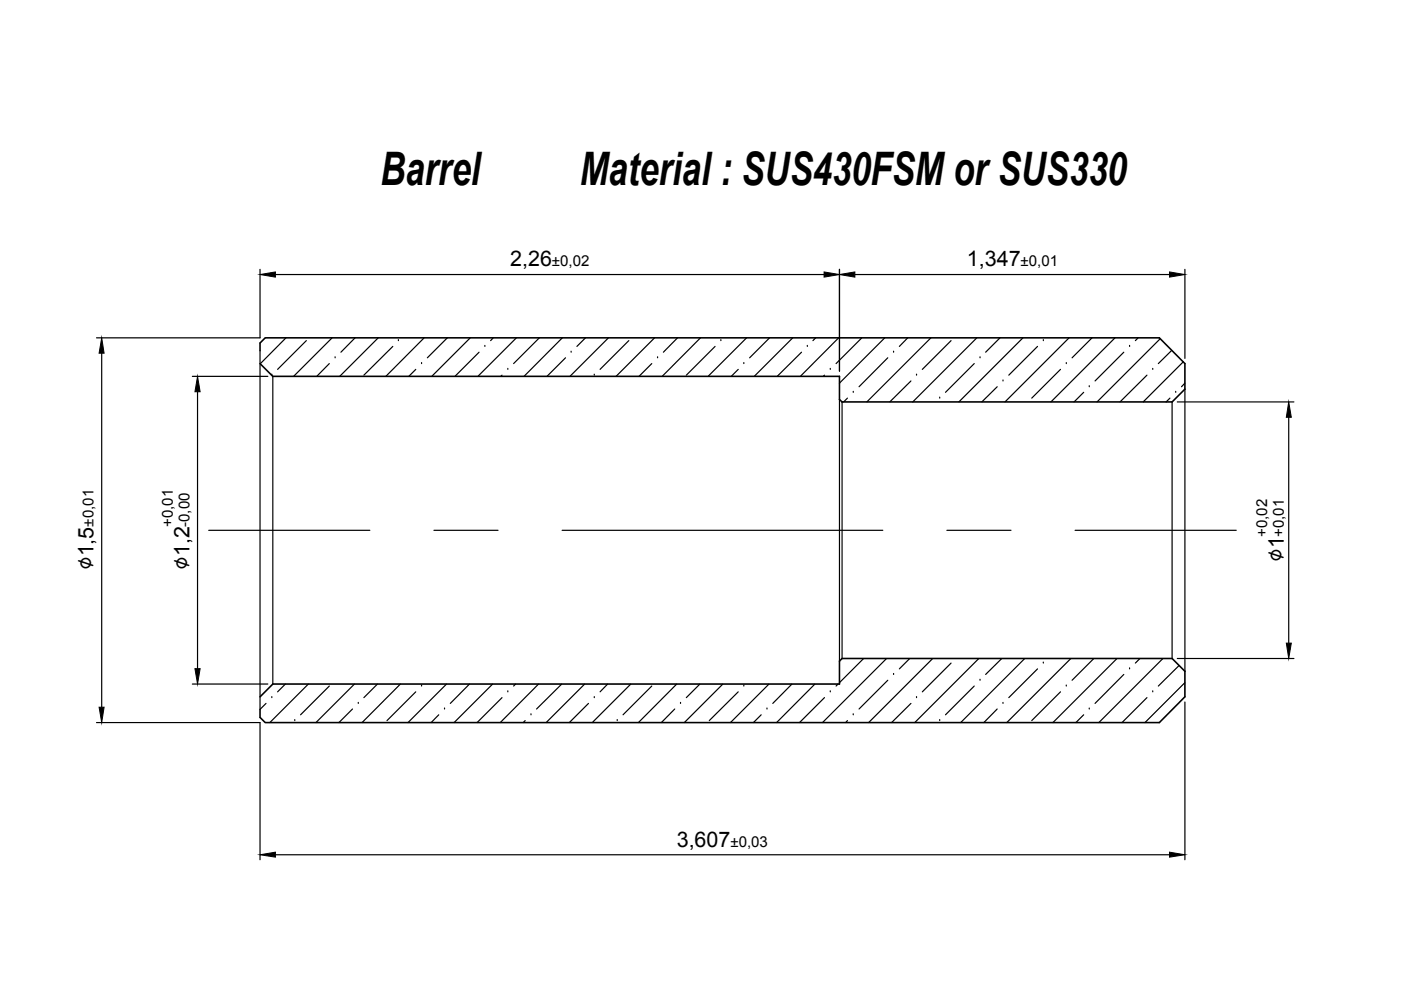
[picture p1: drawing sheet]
<svg xmlns="http://www.w3.org/2000/svg" width="297mm" height="210mm" viewBox="0 0 297 210" stroke-linecap="round" stroke-linejoin="round" font-family="sans-serif">
<!-- layer: 0 -->
<g fill="none" stroke="#000" stroke-width=".25">
<path d="M55.1 57.1v14.5h-34.6M58.4 58.2h116.3M178 57.1v21.6M181.2 58.2h66.8M251.2 57.1v18.9M21.6 74.9v75M40.8 79.8h16M55.1 74.3v76.2M57.6 79.5h.1M57.8 79.8v65.2M60.6 71.6l-5.4 5.5M65 72.2l-6.1 6.1"/>
<path d="M69.8 77.1l-2.6 2.7M70.4 71.6l-8.2 8.2M71 75.9h.1M75.3 71.6l-3 3.1M80.2 71.6l-8.2 8.2M83.3 73.4l-6.2 6.1M84.5 72.2h.1M88.2 78.3l-1.5 1.5M89.4 77.1h.1M89.9 71.6l-8.1 8.2M94.8 71.6l-4.2 4.3M99.7 71.6l-8.2 8.2"/>
<path d="M101.6 74.7l-5.2 5.1M102.8 73.4h.1M104.6 71.6l-.6 .6M106.4 79.5l-.2 .3M107.7 78.3h.1M109.5 71.6l-8.2 8.2M114.4 71.6l-5.5 5.5M119.2 71.6l-8.1 8.2M119.9 75.9l-3.9 3.9M121.1 74.7h.1M124.1 71.6l-1.8 1.8M126 79.5h.1"/>
<path d="M129 71.6l-8.2 8.2M133.3 72.2l-6.1 6.1M138.2 77.1l-2.7 2.7M138.8 71.6l-8.2 8.2M139.4 75.9h.1M143.7 71.6l-3.1 3.1M148.5 71.6l-8.1 8.2M151.6 73.4l-6.1 6.1M152.8 72.2h.1M156.5 78.3l-1.5 1.5M157.7 77.1h.1M158.3 71.6l-8.2 8.2"/>
<path d="M163.2 71.6l-4.3 4.3M168.1 71.6l-8.2 8.2M169.9 74.7l-5.1 5.1M171.2 73.4h.1M172.9 71.6l-.5 .6M174.8 79.5l-.2 .3M176 78.3h.1M177.8 71.6l-8.1 8.2M182.7 71.6l-5.4 5.5M187.6 71.6l-9.6 9.6M188.2 75.9l-6.1 6.1M189.5 74.7h.1"/>
<path d="M192.5 71.6l-1.8 1.8M194.3 79.5h.1M197.4 71.6l-13.6 13.6M201.6 72.2l-6 6.1M206.6 77.1l-6.1 6.1M207.1 71.6l-13.6 13.6M207.8 75.9h.1M212 71.6l-3 3.1M216.9 71.6l-13.6 13.6M220 73.4l-6.1 6.1M221.2 72.2h.1M224.8 78.3l-6 6.1"/>
<path d="M226.1 77.1h.1M226.7 71.6l-13.6 13.6M231.5 71.6l-4.2 4.3M236.4 71.6l-13.6 13.6M238.3 74.7l-6.1 6.1M239.5 73.4h.1M241.3 71.6l-.6 .6M243.2 79.5l-5.7 5.7M244.4 78.3h.1M246 71.8l-13.4 13.4M248.4 74.3l-2.8 2.8M250.9 76.7l-8.5 8.5"/>
<path d="M41.9 83.1v58.7M178 84.7v55.5M178.5 85.2v54.4M179.7 84.4l-.8 .8M180.9 83.2h.1M193.1 80.8l-4.4 4.4M199.2 84.4h.1M211.4 82l-3.2 3.2M212.7 80.8h.1M229.8 83.2l-2.1 2M230.9 82h.1M248 84.4l-.8 .8"/>
<path d="M248.5 85.2v54.4M249.3 83.2h.1M249.6 85.2h24.7M251.2 81.2l-.7 .8M251.2 82.5v59.8M273.2 88.5v47.9M44.3 112.4h34.1M92 112.4h13.6M119.2 112.4h68M200.8 112.4h13.5M227.9 112.4h34.2M183.1 139.6l-5.1 5.1"/>
<path d="M188 139.6l-13.6 13.6M192.9 139.6l-2.2 2.2M197.8 139.6l-13.6 13.6M207.5 139.6l-13.6 13.6M212.4 139.6l-3.4 3.4M217.3 139.6l-13.6 13.6M227 139.6l-13.5 13.6M231.9 139.6l-4.6 4.6M236.8 139.6l-13.6 13.6M241.7 139.6l-1 1M246.6 139.6l-13.6 13.6M249.6 139.6h24.7"/>
<path d="M20.5 153.2h34.6v29.1M40.8 145h16M56.4 149.1l-1.3 1.3M57.6 147.9h.1M60.5 145l-1.6 1.7M62.5 152.8h.1M65.4 145l-8.2 8.2M69.8 145.5l-6.1 6.1M74.7 150.3l-2.8 2.9M75.2 145l-8.2 8.2M76 149.1h.1M80 145l-2.9 2.9"/>
<path d="M84.9 145l-8.1 8.2M88.2 146.7l-6.1 6.1M89.4 145.5h.1M93 151.6l-1.6 1.6M94.2 150.3h.1M94.7 145l-8.2 8.2M99.5 145l-4 4.1M104.5 145l-8.2 8.2M106.4 147.9l-5.3 5.3M107.7 146.7h.1M109.3 145l-.4 .5M111.4 152.8l-.5 .4"/>
<path d="M112.6 151.6h.1M114.2 145l-8.1 8.2M119.1 145l-5.3 5.3M124 145l-8.2 8.2M124.8 149.1l-4.1 4.1M126 147.9h.1M128.8 145l-1.6 1.7M130.9 152.8h.1M133.7 145l-8.1 8.2M138.2 145.5l-6.1 6.1M143.1 150.3l-2.9 2.9M143.5 145l-8.1 8.2"/>
<path d="M144.3 149.1h.1M148.4 145l-2.9 2.9M153.3 145l-8.2 8.2M156.5 146.7l-6.1 6.1M157.7 145.5h.1M161.4 151.6l-1.7 1.6M162.6 150.3h.1M163 145l-8.1 8.2M167.9 145l-4.1 4.1M172.8 145l-8.2 8.2M174.8 147.9l-5.3 5.3M176 146.7h.1"/>
<path d="M177.7 145l-.4 .5M179.7 152.8l-.4 .4M180.9 151.6h.1M188.2 144.2l-6.1 6.1M189.5 143h.1M193.1 149.1l-4.1 4.1M194.3 147.9h.1M199.2 152.8h.1M201.6 140.6l-6 6.1M206.6 145.5l-6.1 6.1M207.8 144.2h.1M211.4 150.3l-2.8 2.9"/>
<path d="M212.7 149.1h.1M220 141.8l-6.1 6.1M221.2 140.6h.1M224.8 146.7l-6 6.1M226.1 145.5h.1M229.8 151.6l-1.7 1.6M230.9 150.3h.1M238.3 143l-6.1 6.1M239.5 141.8h.1M243.2 147.9l-5.3 5.3M244.4 146.7h.1M250 141.1l-4.4 4.4"/>
<path d="M251.2 144.7l-8.4 8.5M251.2 148.8v33.5M58.4 181.2h189.6"/>
</g>
<path d="M55.1 74.3v-1.6l1.1-1.1h189.6l5.4 5.5v5.4l-2.7 2.7h-70l-.5-.5v-4.9h-120.2l-2.7-2.7M55.1 147.7l2.7-2.7h120.2v-4.8l.5-.6h70l2.7 2.7v5.4l-5.4 5.5h-189.6l-1.1-1.1v-1.6" fill="none" stroke="#000" stroke-width=".34"/>
<path d="M55.1 58.2l3.3-.5v1.1zM174.7 57.7l3.3 .5-3.3 .6zM178 58.2l3.2-.5v1.1zM248 57.7l3.2 .5-3.2 .6zM21.6 71.6l.5 3.3h-1.1zM41.9 79.8l.5 3.3h-1.1zM273.2 85.2l.6 3.3h-1.1zM272.7 136.4h1.1l-.6 3.2zM21 149.9h1.1l-.5 3.3zM41.3 141.8h1.1l-.5 3.2zM55.1 181.2l3.3-.5v1zM248 180.7l3.2 .5-3.2 .5z" fill="#000" stroke="#000" stroke-width=".21"/>
<g font-size="9.8">
<text x="80.7" y="39.2">Barrel</text>
<text x="122.9" y="39.2">Material : SUS430FSM or SUS330</text>
</g>
<g font-size="5.1">
<text x="272.2" y="119.2" transform="rotate(-90 272.2 119.2)">∅1</text>
<text x="19.8" y="120.9" transform="rotate(-90 19.8 120.9)">∅1,5</text>
<text x="40.1" y="120.9" transform="rotate(-90 40.1 120.9)">∅1,2</text>
</g>
<g font-size="4.6">
<text x="108.2" y="56.5">2,26</text>
<text x="205" y="56.5">1,347</text>
<text x="143.5" y="179.5">3,607</text>
</g>
<g font-size="3.2">
<text x="117" y="56.5">±0,02</text>
<text x="216.4" y="56.5">±0,01</text>
<text x="19.8" y="111.6" transform="rotate(-90 19.8 111.6)">±0,01</text>
<text x="36.6" y="111.8" transform="rotate(-90 36.6 111.8)">+0,01</text>
<text x="40.1" y="111.7" transform="rotate(-90 40.1 111.7)">-0,00</text>
<text x="268.7" y="113.9" transform="rotate(-90 268.7 113.9)">+0,02</text>
<text x="272.2" y="113.9" transform="rotate(-90 272.2 113.9)">+0,01</text>
<text x="154.9" y="179.5">±0,03</text>
</g>
</svg>
